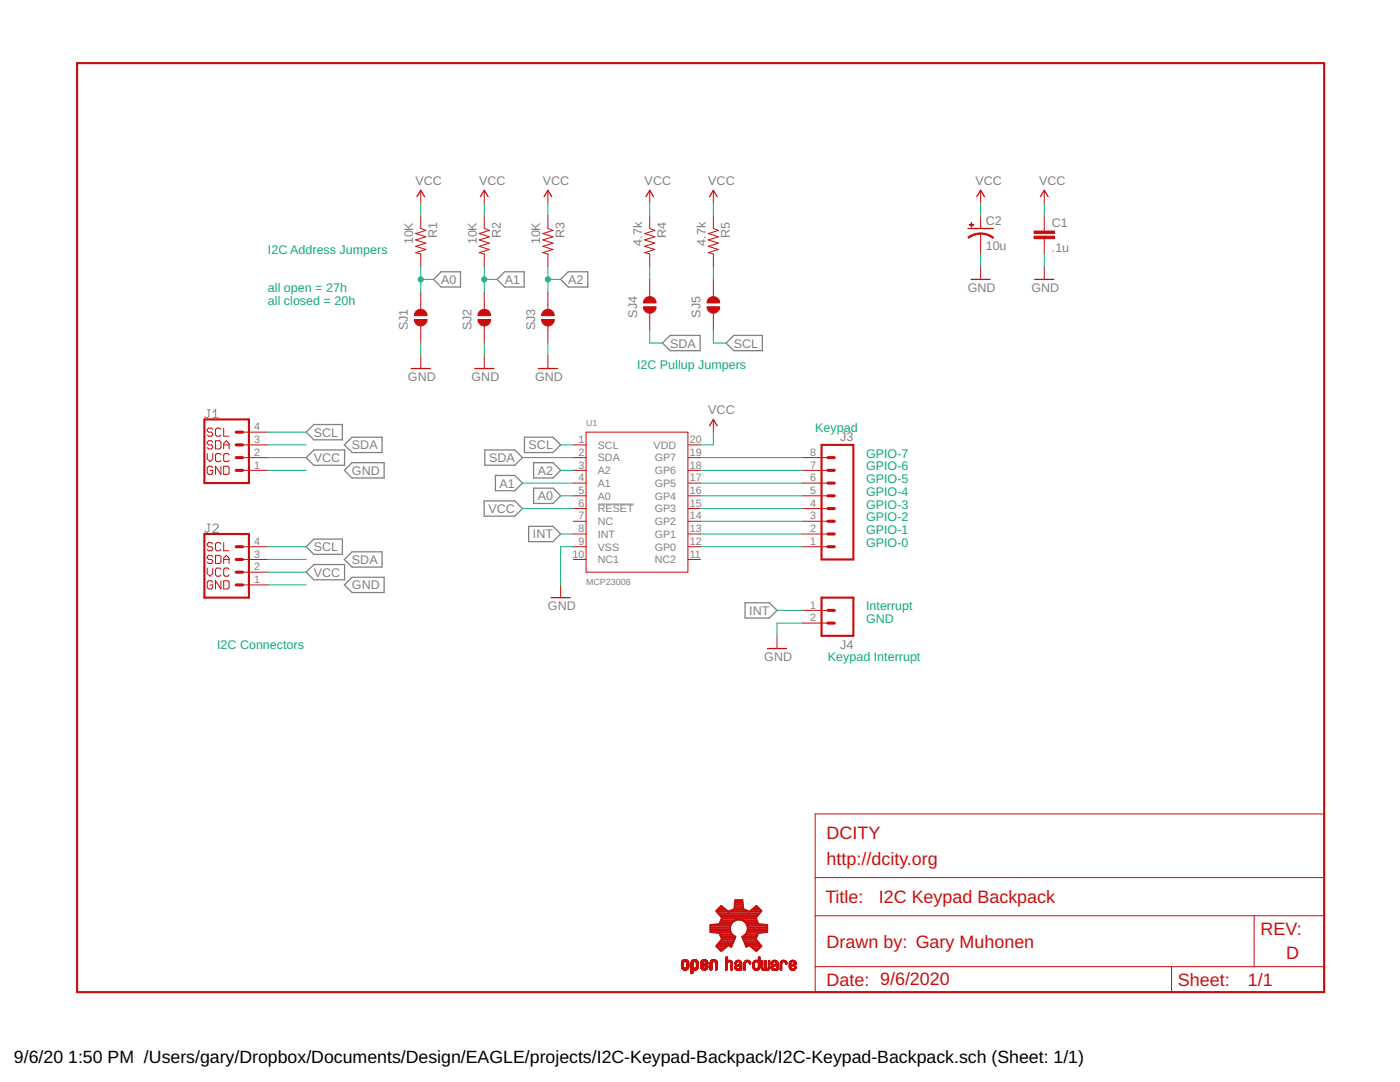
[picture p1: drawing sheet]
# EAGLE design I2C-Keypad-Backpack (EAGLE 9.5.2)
U$1 (DOCFIELD-WHT): COMPANYNAME: DCITY; COMPANYWEBSITE: http://dcity.org; DATE: 9/6/2020; DRAWNBY: Gary Muhonen; TITLE: I2C Keypad Backpack; VERSION: D

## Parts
C1  .1u  CAP0805  [0805-CAP]
C2  10u  CAP_POL0805  [0805-POL]
J1  QWIIC_RIGHT_ANGLE  QWIIC_CONNECTORJS-1MM  [JST04_1MM_RA]
J2  QWIIC_RIGHT_ANGLE  QWIIC_CONNECTORJS-1MM  [JST04_1MM_RA]
J3  M08LOCK  [1X08_LOCK]
J4  M02LOCK  [1X02_LOCK]
LOGO1  OSHW-LOGOS  [OSHW-LOGO-S]
R1  10K  RESISTOR0805  [0805-RES]
R2  10K  RESISTOR0805  [0805-RES]
R3  10K  RESISTOR0805  [0805-RES]
R4  4.7k  RESISTOR0805  [0805-RES]
R5  4.7k  RESISTOR0805  [0805-RES]
SJ1  SOLDERJUMPERNC  [SJ_2S]
SJ2  SOLDERJUMPERNC  [SJ_2S]
SJ3  SOLDERJUMPERNC  [SJ_2S]
SJ4  SOLDERJUMPERNC  [SJ_2S]
SJ5  SOLDERJUMPERNC  [SJ_2S]
U1  MCP23008  MCP23008-E/SS  [SSOP20-0.65-7.6X5.2MM]

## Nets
A0: R1.2 SJ1.2 U1.5(A0)
A1: R2.2 SJ2.2 U1.4(A1)
A2: R3.2 SJ3.2 U1.3(A2)
GND: C1.2 C2.- J1.1 J2.1 J4.2 SJ1.1 SJ2.1 SJ3.1 U1.9(VSS)
INT: J4.1 U1.8(INT)
N$1: R4.2 SJ4.2
N$2: R5.2 SJ5.2
N$3: J3.8 U1.19(GP7)
N$4: J3.7 U1.18(GP6)
N$5: J3.6 U1.17(GP5)
N$6: J3.5 U1.16(GP4)
N$7: J3.4 U1.15(GP3)
N$8: J3.3 U1.14(GP2)
N$9: J3.2 U1.13(GP1)
N$10: J3.1 U1.12(GP0)
SCL: J1.4 J2.4 SJ5.1 U1.1(SCL)
SDA: J1.3 J2.3 SJ4.1 U1.2(SDA)
VCC: C1.1 C2.+ J1.2 J2.2 R1.1 R2.1 R3.1 R4.1 R5.1 U1.6(!RESET) U1.20(VDD)
Unconnected: U1.7(NC) U1.10(NC1) U1.11(NC2)

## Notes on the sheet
- I2C Address Jumpers
- all open = 27h
- all closed = 20h
- I2C Pullup Jumpers
- Keypad
- GPIO-7
- GPIO-6
- GPIO-5
- GPIO-4
- GPIO-3
- GPIO-2
- GPIO-1
- GPIO-0
- Interrupt
- GND
- I2C Connectors
- Keypad Interrupt
